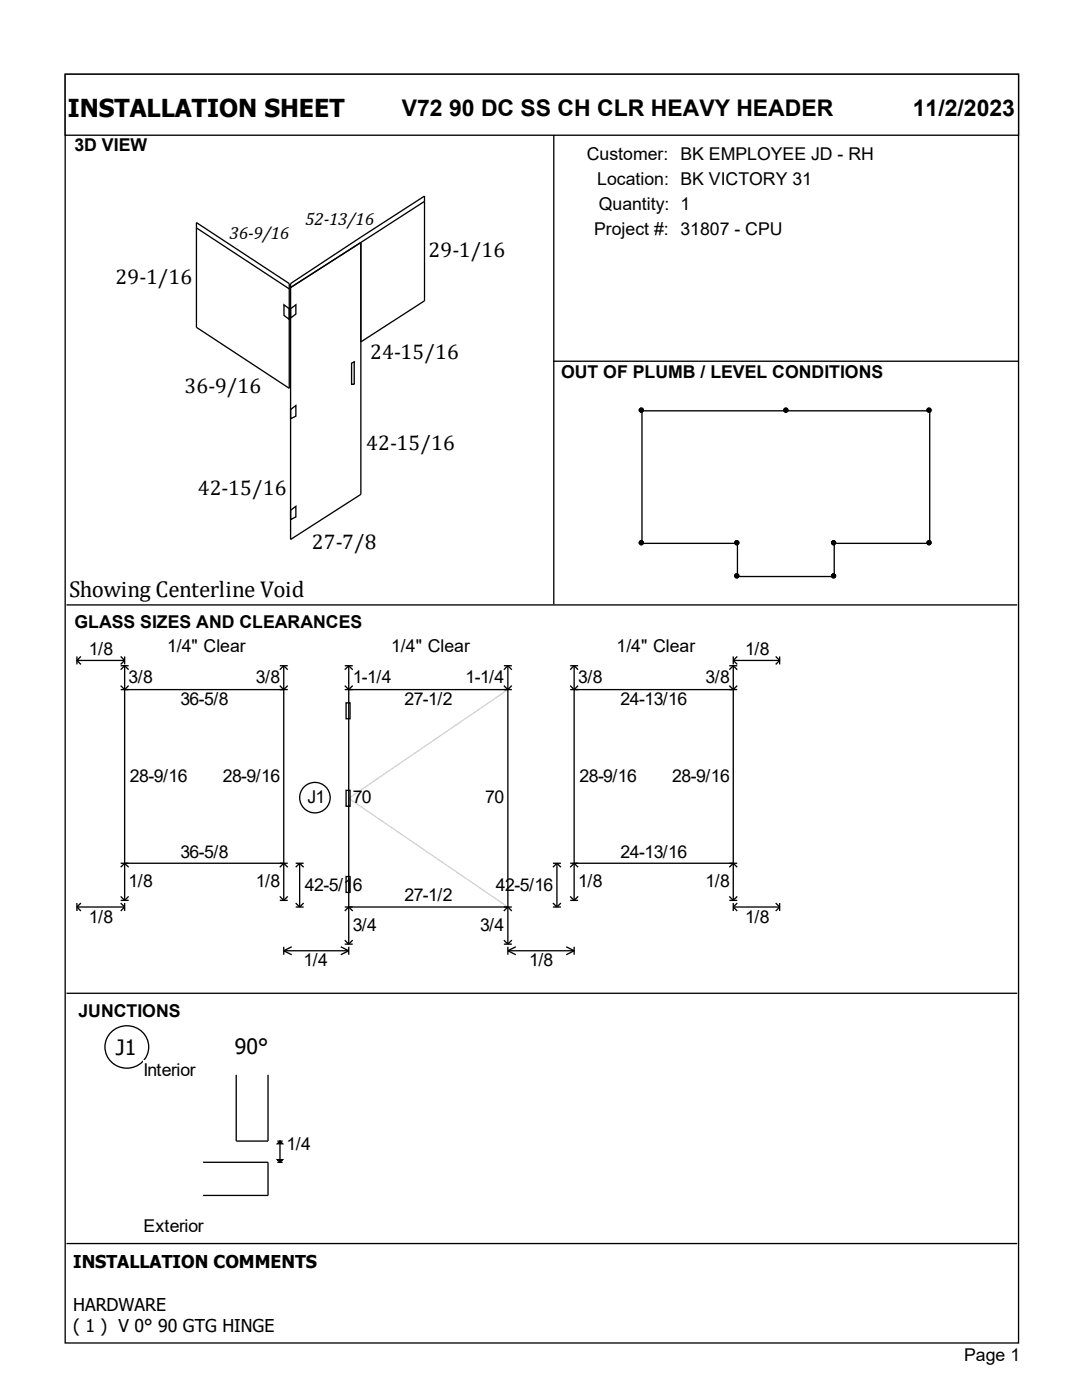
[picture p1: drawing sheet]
<svg xmlns="http://www.w3.org/2000/svg" width="216mm" height="279mm" viewBox="0 0 216 279" stroke-linecap="round" stroke-linejoin="round" font-family="sans-serif">
<g fill="#fff" stroke="#000" stroke-width=".26">
<path d="M13 14.8h190.2v253.2h-190.2z"/>
<path d="M13 14.8h190.2v12.2h-190.2z"/>
</g>
<path d="M13.5 30.7h96.7v89.4h-96.7z" fill="#fff"/>
<path d="M110.5 27v93.6M39.2 45.5l18.5 12.2M39.2 44.4l18.5 12.2v20.9l-18.5-12.2zM72 48.4l-14 9M72 48.4v50.3l-14 9v-51.1l26.7-17.5v20.9l-12.7 8.2M84.7 40.2l-12.7 8.2M56.7 60.8l1 .8v2.1l-1-.8zM58 61.6l1-.8v1.9l-1 .8zM70.2 72.5l.5-.3v4.5h-.5zM110.4 72.1h92.8M58 81.7l1-.8v2.2l-1 .5zM58 101.8l1-.8v2.2l-1 .5z" fill="none" stroke="#000" stroke-width=".26"/>
<path d="M110.9 77h91.9v43.1h-91.9z" fill="#fff"/>
<g fill="#000" stroke="#000" stroke-width=".26">
<circle cx="128" cy="81.9" r=".4"/>
<circle cx="156.8" cy="81.9" r=".4"/>
<circle cx="185.4" cy="81.9" r=".4"/>
<circle cx="128" cy="108.3" r=".4"/>
<circle cx="147" cy="114.9" r=".4"/>
<circle cx="147" cy="108.3" r=".4"/>
<circle cx="166.3" cy="114.9" r=".4"/>
<circle cx="166.3" cy="108.3" r=".4"/>
<circle cx="185.4" cy="108.3" r=".4"/>
</g>
<path d="M128.1 82h57.4v26.4h-19v6.7h-19.4v-6.7h-19zM13.3 120.7h189.7" fill="none" stroke="#000" stroke-width=".26"/>
<path d="M14.3 126.8h187.4v68.8h-187.4z" fill="#fff"/>
<g fill="none" stroke="#000" stroke-width=".26">
<path d="M15.3 131v1.6M15.3 131.8l.8 .8M15.3 131.8h9.6M16.1 131l-.8 .8M24.1 131l.8 .8M24.1 137.6h33.3M24.1 132.9h1.6M24.1 136.8l.8 .8 .8-.8M24.9 131v1.6M24.9 132.9v46.8M24.9 131.8l-.8 .8M24.9 132.9l-.8 .8"/>
<path d="M24.9 132.9l.8 .8M55.8 132.9h1.6M55.8 136.8l.8 .8 .8-.8M56.6 132.9v46.8M56.6 132.9l.8 .8M56.6 132.9l-.8 .8M68.8 132.9h1.6M68.8 137.6h33.3M68.8 136.8l.8 .8 .8-.8M69.6 132.9v55.5M69.6 132.9l.8 .8M69.6 132.9l-.8 .8"/>
<path d="M100.5 132.9h1.6M100.5 136.8l.8 .8 .8-.8M101.3 132.9l.8 .8M101.3 132.9v55.5M101.3 132.9l-.8 .8M113.8 137.6h33.3M113.8 132.9h1.6M113.8 136.8l.8 .8 .8-.8M114.6 132.9v46.8M114.6 132.9l-.8 .8M114.6 132.9l.8 .8M145.5 132.9h1.6"/>
<path d="M145.5 136.8l.8 .8 .8-.8M146.3 131.8h9.3M146.3 131v1.6M146.3 132.9v46.8M146.3 132.9l-.8 .8M146.3 131.8l.8 .8M146.3 132.9l.8 .8M147.1 131l-.8 .8M154.8 131l.8 .8M155.6 131.8l-.8 .8M155.6 131v1.6M69.1 157.7h.8v3.2h-.8z"/>
<path d="M69.1 140.3h.8v3.1h-.8zM24.1 172.3h33.3M24.1 179.7h1.6M24.1 178.9l.8 .8M24.1 173.1l.8-.8 .8 .8M25.7 178.9l-.8 .8M55.8 179.7h1.6M55.8 178.9l.8 .8M55.8 173.1l.8-.8 .8 .8M57.4 178.9l-.8 .8M59 172.3h1.6M59.8 172.3l.8 .8"/>
<path d="M59.8 172.3v8.7M59.8 172.3l-.8 .8M69.1 174.9h.8v3.2h-.8zM110.3 172.3h1.6M111.1 172.3v8.7M111.1 172.3l-.8 .8M111.1 172.3l.8 .8M113.8 172.3h33.3M113.8 179.7h1.6M113.8 178.9l.8 .8M113.8 173.1l.8-.8 .8 .8M115.4 178.9l-.8 .8"/>
<path d="M145.5 179.7h1.6M145.5 178.9l.8 .8M145.5 173.1l.8-.8 .8 .8M147.1 178.9l-.8 .8M13.3 198.2h189.7M15.3 180.2v1.6M15.3 181l.8 .8M15.3 181h9.6M16.1 180.2l-.8 .8M24.1 180.2l.8 .8M24.9 180.2v1.6M24.9 181l-.8 .8"/>
<path d="M56.6 189v1.5M56.6 189.7h13M56.6 189.7l1.6 .8M58.2 189l-1.6 .7M59 181h1.6M59 180.2l.8 .8M60.6 180.2l-.8 .8M68 189l1.6 .7M68.8 181h33.3M68.8 188.4h1.6M68.8 187.6l.8 .8M68.8 181.8l.8-.8 .8 .8"/>
<path d="M69.6 189v1.5M69.6 189.7l-1.6 .8M70.4 187.6l-.8 .8M100.5 188.4h1.6M100.5 187.6l.8 .8M100.5 181.8l.8-.8 .8 .8M101.3 189.7l1.6 .8M101.3 189.7h13.3M101.3 189v1.5M102.1 187.6l-.8 .8M102.9 189l-1.6 .7M110.3 181h1.6"/>
<path d="M110.3 180.2l.8 .8M111.9 180.2l-.8 .8M113 189l1.6 .7M114.6 189v1.5M114.6 189.7l-1.6 .8M146.3 181h9.3M146.3 180.2v1.6M146.3 181l.8 .8M147.1 180.2l-.8 .8M154.8 180.2l.8 .8M155.6 181l-.8 .8M155.6 180.2v1.6"/>
<circle cx="62.8" cy="159.2" r="3"/>
</g>
<path d="M101.3 137.6l-31.7 21.7 31.7 21.7" fill="none" stroke="#d3d3d3" stroke-width=".26"/>
<path d="M22 206.2a4.3 4.3 0 0 1 6.8 .2 4.3 4.3 0 0 1-2 6.5 4.3 4.3 0 0 1-5-1.4 4.3 4.3 0 0 1 .2-5.3z" fill="#fff" stroke="#000" stroke-width=".26"/>
<path d="M28.6 211.6h43.7v35.5h-43.7z" fill="#fff"/>
<path d="M47.1 214.5v13.2h6.4v-13.2M40.5 232h13v6.6h-13M55.3 232h1.1M55.3 227.7h1.1M55.9 227.7v4.3M13.3 248.2h189.7" fill="none" stroke="#000" stroke-width=".26"/>
<path d="M55.3 231.4h1.1l-.5 .6zM55.3 228.3l.6-.6 .5 .6z" fill="#000" stroke="#000" stroke-width=".26"/>
<text font-size="4.9" x="13.5" y="23.3">INSTALLATION SHEET</text>
<g font-size="4.6">
<text x="80.2" y="23.1">V72 90 DC SS CH CLR HEAVY HEADER</text>
<text x="182.1" y="23.1">11/2/2023</text>
<text x="13.8" y="119.2">Showing Centerline Void</text>
</g>
<g font-size="4.2">
<text x="85.5" y="51.4">29-1/16</text>
<text x="23.1" y="56.6">29-1/16</text>
<text x="73.9" y="71.7">24-15/16</text>
<text x="36.8" y="78.3">36-9/16</text>
<text x="73.1" y="89.7">42-15/16</text>
<text x="39.5" y="98.7">42-15/16</text>
<text x="62.2" y="109.6">27-7/8</text>
<text x="23.1" y="210.5">J1</text>
<text x="46.9" y="210.3">90°</text>
</g>
<g font-size="3.5">
<text x="14.9" y="30.2">3D VIEW</text>
<text x="117.1" y="31.9">Customer: BK EMPLOYEE JD - RH</text>
<text x="119.2" y="36.9">Location: BK VICTORY 31</text>
<text x="119.5" y="41.9">Quantity: 1</text>
<text x="45.8" y="47.8">36-9/16</text>
<text x="60.9" y="44.9">52-13/16</text>
<text x="118.5" y="46.9">Project #: 31807 - CPU</text>
<text x="112" y="75.3">OUT OF PLUMB / LEVEL CONDITIONS</text>
<text x="14.9" y="125.3">GLASS SIZES AND CLEARANCES</text>
<text x="17.7" y="130.7">1/8</text>
<text x="33.3" y="130.2">1/4&quot; Clear</text>
<text x="78.1" y="130.2">1/4&quot; Clear</text>
<text x="123" y="130.2">1/4&quot; Clear</text>
<text x="148.7" y="130.7">1/8</text>
<text x="25.7" y="136.3">3/8</text>
<text x="51.1" y="136.3">3/8</text>
<text x="70.4" y="136.3">1-1/4</text>
<text x="92.9" y="136.3">1-1/4</text>
<text x="115.4" y="136.3">3/8</text>
<text x="140.8" y="136.3">3/8</text>
<text x="36" y="140.8">36-5/8</text>
<text x="80.7" y="140.8">27-1/2</text>
<text x="123.8" y="140.8">24-13/16</text>
<text x="25.9" y="156.1">28-9/16</text>
<text x="44.5" y="156.1">28-9/16</text>
<text x="61.4" y="160.3">J1</text>
<text x="70.4" y="160.3">70</text>
<text x="96.8" y="160.3">70</text>
<text x="115.6" y="156.1">28-9/16</text>
<text x="134.1" y="156.1">28-9/16</text>
<text x="36" y="171.2">36-5/8</text>
<text x="123.8" y="171.2">24-13/16</text>
<text x="25.7" y="177">1/8</text>
<text x="51.1" y="177">1/8</text>
<text x="60.9" y="177.8">42-5/16</text>
<text x="80.7" y="179.9">27-1/2</text>
<text x="99" y="177.8">42-5/16</text>
<text x="115.4" y="177">1/8</text>
<text x="140.8" y="177">1/8</text>
<text x="17.7" y="184.1">1/8</text>
<text x="70.4" y="185.7">3/4</text>
<text x="95.8" y="185.7">3/4</text>
<text x="148.7" y="184.1">1/8</text>
<text x="60.6" y="192.9">1/4</text>
<text x="105.6" y="192.9">1/8</text>
<text x="15.6" y="202.9">JUNCTIONS</text>
<text x="28.6" y="214.7">Interior</text>
<text x="57.2" y="229.5">1/4</text>
<text x="28.6" y="245.9">Exterior</text>
<text x="14.6" y="253.1">INSTALLATION COMMENTS</text>
<text x="14.6" y="261.6">HARDWARE</text>
<text x="14.6" y="265.8">( 1 ) V 0° 90 GTG HINGE</text>
<text x="192.4" y="271.7">Page 1</text>
</g>
</svg>
